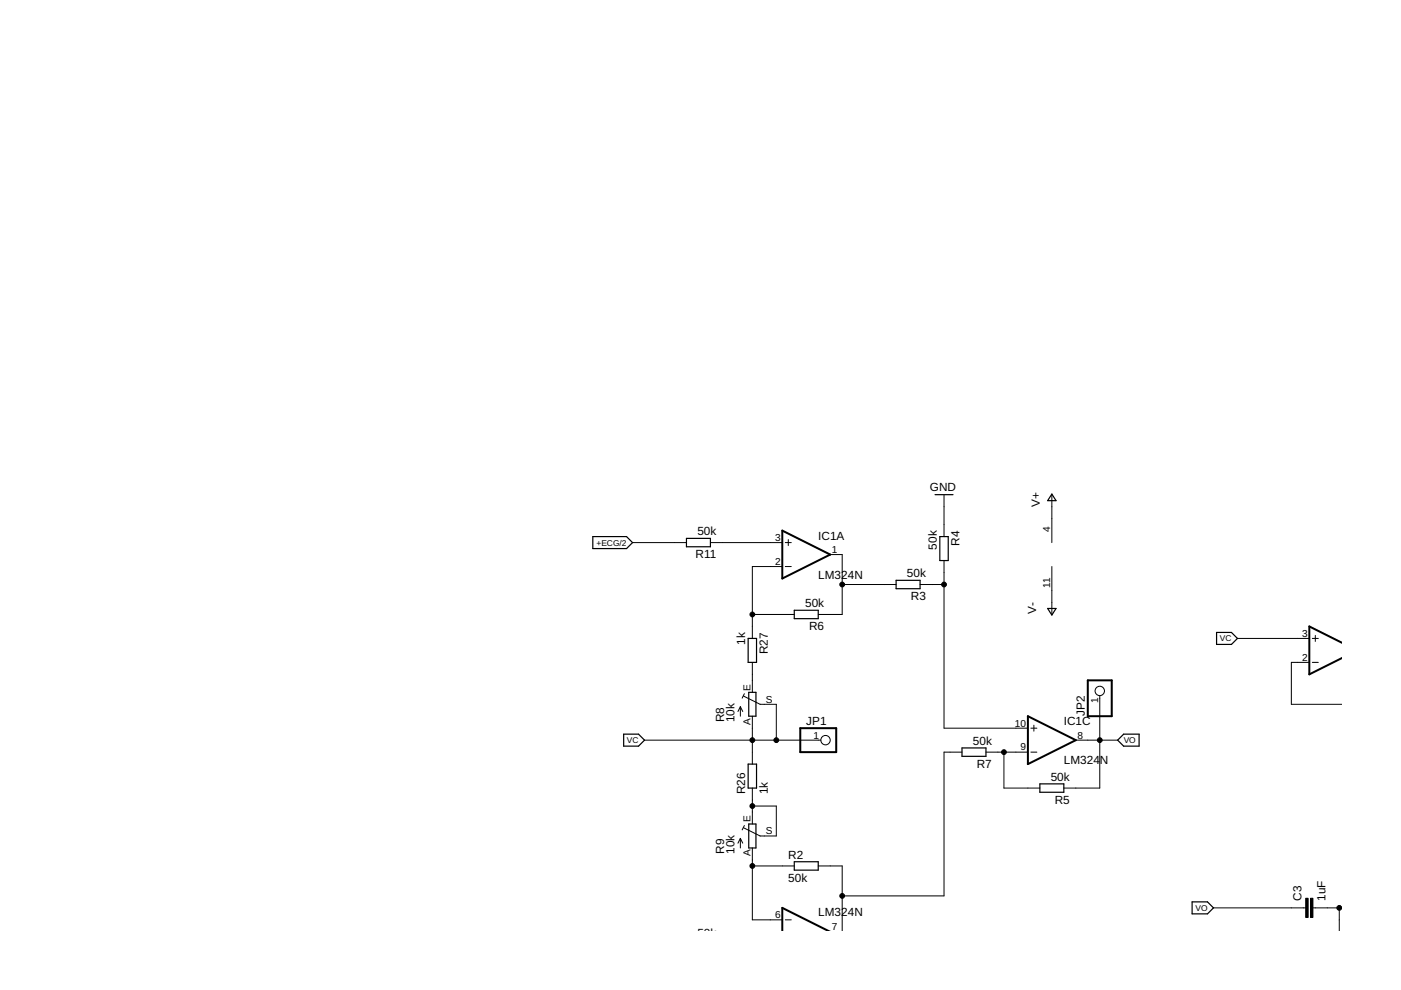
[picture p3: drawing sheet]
<svg xmlns="http://www.w3.org/2000/svg" width="297mm" height="210mm" viewBox="0 0 297 210" stroke-linecap="round" stroke-linejoin="round" font-family="sans-serif">
<g fill="none" stroke="#000" stroke-width=".25">
<path d="M125.7 113.8h7.1l1.3 1.2-1.3 1.3h-7.1zM145.5 114.2h5.1v1.7h-5.1zM198.2 104.9h3.9M199.3 113.8h1.7v5.1h-1.7zM223 104.8l.9 1.4h-1.8zM158.6 135.4h1.8v5h-1.8zM168.4 129.4h5.1v1.8h-5.1zM190 123h5.1v1.8h-5.1zM222.1 129h1.8l-.9 1.4zM257.9 134.1h3.2l1.3 1.3-1.3 1.2h-3.2zM132.2 155.7h3.2l1.3 1.2-1.3 1.3h-3.2zM158.7 146.8h1.6v5h-1.6z"/>
<path d="M204 158.6h5v1.8h-5zM237 156.9l1.2-1.2h3.3v2.5h-3.3zM158.6 162h1.8v5.1h-1.8zM158.7 174.7h1.6v5.1h-1.6zM220.5 166.2h5.1v1.8h-5.1zM168.4 182.7h5.1v1.8h-5.1zM252.8 191.2h3.2l1.3 1.3-1.3 1.3h-3.2z"/>
</g>
<path d="M165.9 112.5l10.1 5.1-10.1 5.1zM284.4 136.2l-6.8-3.4v10.2l6.8-3.4M169.7 154.4h7.6v5.1h-7.6zM217.9 151.8l10.2 5.1-10.2 5.1zM230.6 144.3h5.1v7.5h-5.1zM165.9 197.3v-4.8l9.5 4.8" fill="none" stroke="#000" stroke-width=".42"/>
<g fill="none" stroke="#000" stroke-width=".21">
<path d="M134.1 115h11.4M150.6 115h15.3M166.5 115h1.3M167.1 114.4v1.3M176 117.6h2.6v12.7h-5.1M200.2 118.9v35.5h17.7M200.2 104.9v8.9M223 104.9v10.1M159.5 130.3h8.9M165.9 120.1h-6.4v15.3M166.5 120.1h1.3M178.6 123.9h11.4"/>
<path d="M195.1 123.9h5.1M223 120.1v10.2M262.4 135.4h15.2M278.2 135.4h1.3M278.9 134.7v1.3M136.7 156.9h37.3M157 149.8v2M157 149.8l-.5 1.1M157 149.8l.5 1.1M157.6 147.6l3.6 1.7h3.4v7.6M157.8 147.1l-.4 .9M159.5 140.4v6.4"/>
<path d="M159.5 151.8v10.2M204 159.5h-3.8v30.4h-21.6M209 159.5h8.9M212.9 159.5v7.6h7.6M218.6 154.4h1.2M218.6 159.5h1.2M219.2 153.8v1.2M228.1 156.9h8.9M233.2 147.5v19.6h-7.6M277.6 140.4h-3.8v8.9h10.6M278.2 140.4h1.3M157 177.8v2"/>
<path d="M157 177.8l-.5 1M157 177.8l.5 1M157.8 175l-.4 1M159.5 179.8v15.2h6.4M159.5 167.1v7.6M159.5 170.9h5.1v6.3h-3.4l-3.6-1.7M159.5 183.6h8.9M166.5 195h1.3M173.5 183.6h5.1v13.7M257.3 192.5h19.5M278.4 192.5h6M284 192.5v4.8"/>
<circle cx="175" cy="156.9" r=".99"/>
<circle cx="233.2" cy="146.5" r=".99"/>
</g>
<path d="M276.8 190.5h.5v4h-.5zM277.9 190.5h.5v4h-.5z" fill="#000" stroke="#000" stroke-width=".21"/>
<g fill="#000" stroke="#000" stroke-width=".21">
<circle cx="159.5" cy="130.3" r=".51"/>
<circle cx="178.6" cy="123.9" r=".51"/>
<circle cx="200.2" cy="123.9" r=".51"/>
<circle cx="159.5" cy="156.9" r=".51"/>
<circle cx="164.6" cy="156.9" r=".51"/>
<circle cx="212.9" cy="159.5" r=".51"/>
<circle cx="233.2" cy="156.9" r=".51"/>
<circle cx="159.5" cy="170.9" r=".51"/>
<circle cx="159.5" cy="183.6" r=".51"/>
<circle cx="178.6" cy="189.9" r=".51"/>
<circle cx="283.9" cy="192.5" r=".48"/>
</g>
<g font-size="2.5">
<text x="197.1" y="104.1">GND</text>
<text x="220.5" y="107.4" transform="rotate(-90 220.5 107.4)">V+</text>
<text x="147.8" y="113.5">50k</text>
<text x="147.5" y="118.3">R11</text>
<text x="173.5" y="114.4">IC1A</text>
<text x="198.6" y="116.5" transform="rotate(-90 198.6 116.5)">50k</text>
<text x="203.4" y="115.7" transform="rotate(-90 203.4 115.7)">R4</text>
<text x="173.5" y="122.7">LM324N</text>
<text x="192.3" y="122.4">50k</text>
<text x="170.7" y="128.8">50k</text>
<text x="193.1" y="127.2">R3</text>
<text x="219.7" y="130.1" transform="rotate(-90 219.7 130.1)">V-</text>
<text x="158" y="136.7" transform="rotate(-90 158 136.7)">1k</text>
<text x="171.6" y="133.6">R6</text>
<text x="162.8" y="138.7" transform="rotate(-90 162.8 138.7)">R27</text>
<text x="153.5" y="153.1" transform="rotate(-90 153.5 153.1)">R8</text>
<text x="155.7" y="153.1" transform="rotate(-90 155.7 153.1)">10k</text>
<text x="170.9" y="153.8">JP1</text>
<text x="225.5" y="153.8">IC1C</text>
<text x="230" y="151.9" transform="rotate(-90 230 151.9)">JP2</text>
<text x="206.3" y="158">50k</text>
<text x="207.1" y="162.8">R7</text>
<text x="222.8" y="165.6">50k</text>
<text x="225.5" y="162">LM324</text>
<text x="233.2" y="162">N</text>
<text x="158" y="168.4" transform="rotate(-90 158 168.4)">R26</text>
<text x="162.8" y="168.4" transform="rotate(-90 162.8 168.4)">1k</text>
<text x="223.6" y="170.4">R5</text>
<text x="153.5" y="181.1" transform="rotate(-90 153.5 181.1)">R9</text>
<text x="155.7" y="181.1" transform="rotate(-90 155.7 181.1)">10k</text>
<text x="167.1" y="182.1">R2</text>
<text x="167.1" y="186.9">50k</text>
<text x="276" y="191" transform="rotate(-90 276 191)">C3</text>
<text x="281" y="191" transform="rotate(-90 281 191)">1uF</text>
<text x="173.5" y="194.3">LM324N</text>
<text x="147.8" y="198.6">50k</text>
</g>
<g font-size="2.1">
<text x="222.6" y="112.7" transform="rotate(-90 222.6 112.7)">4</text>
<text x="164.3" y="119.8">2</text>
<text x="164.3" y="114.7">3</text>
<text x="176.4" y="117.2">1</text>
<text x="222.6" y="124.7" transform="rotate(-90 222.6 124.7)">11</text>
<text x="276.1" y="135">3</text>
<text x="276.1" y="140.1">2</text>
<text x="159.2" y="146.4" transform="rotate(-90 159.2 146.4)">E</text>
<text x="162.4" y="149">S</text>
<text x="232.8" y="149" transform="rotate(-90 232.8 149)">1</text>
<text x="159.2" y="153.6" transform="rotate(-90 159.2 153.6)">A</text>
<text x="215.2" y="154">10</text>
<text x="172.5" y="156.6">1</text>
<text x="216.4" y="159.1">9</text>
<text x="228.4" y="156.6">8</text>
<text x="159.2" y="174.4" transform="rotate(-90 159.2 174.4)">E</text>
<text x="162.4" y="176.9">S</text>
<text x="159.2" y="181.6" transform="rotate(-90 159.2 181.6)">A</text>
<text x="164.3" y="194.7">6</text>
<text x="176.4" y="197.2">7</text>
</g>
<g font-size="1.8">
<text x="126.5" y="115.7">+ECG/2</text>
<text x="258.6" y="136">VC</text>
<text x="132.9" y="157.6">VC</text>
<text x="238.2" y="157.6">VO</text>
<text x="253.5" y="193.1">VO</text>
</g>
</svg>
